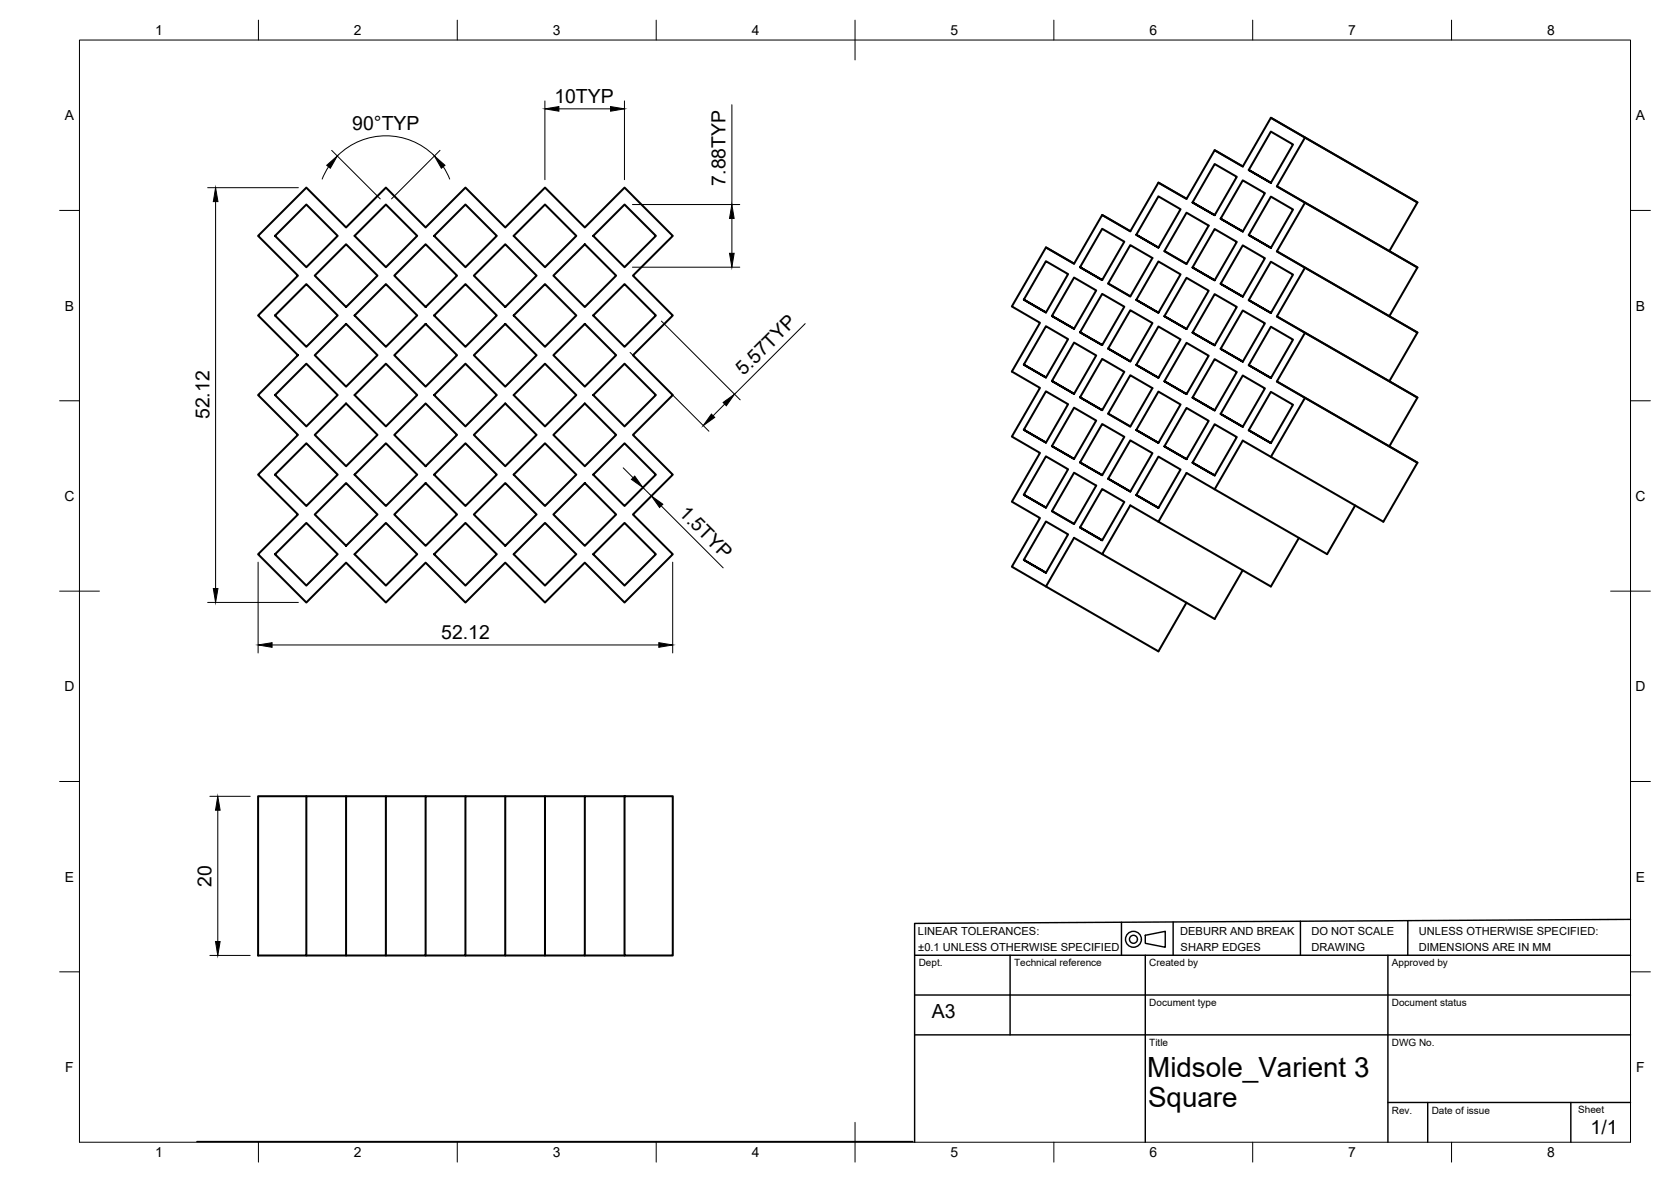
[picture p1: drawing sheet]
<svg xmlns="http://www.w3.org/2000/svg" width="420mm" height="297mm" viewBox="0 0 420 297" stroke-linecap="round" stroke-linejoin="round" font-family="sans-serif">
<!-- layer: Visible -->
<g fill="none" stroke="#000" stroke-width=".51">
<path d="M305.4 37.7l7.1 4.2 7.1-12.3 36.8 21.3M319.6 29.6l36.8 21.3-7.1 12.2M328.1 34.6l-7 12.2 35.3 20.4M69.2 59.3l7.8-7.9 7.9 7.9-7.9 7.8zM77 47.1l10 10.1 10-10.1 10 10.1 10-10.1 10 10.1 10-10.1 10 10.1 10-10.1 12.2 12.2-10 10 10 10-10 10 10 10-10 10 10 10-10 10 10 10-12.2 12.1-10-10-10 10-10-10-10 10-10-10-10 10-10-10-10 10-12.1-12.1 10-10-10-10 10-10-10-10 10-10-10-10 10-10-10-10zM89.2 59.3l7.8-7.9 7.9 7.9-7.9 7.8zM109.2 59.3l7.8-7.9 7.9 7.9-7.9 7.8zM129.2 59.3l7.8-7.9 7.9 7.9-7.9 7.8zM149.2 59.3l7.8-7.9 7.9 7.9-7.9 7.8zM284.2 58.1l-7.1-4.1-7 12.3-7.1-4.1M285.7 59l5.6 3.2 5.5-9.6-5.5-3.3-5.6 9.7 5.6 3.2M298.4 50l-7.1-4.1-7.1 12.2-7.1-4.1"/>
<path d="M299.8 50.9l5.6 3.2 5.6-9.7-5.6-3.2-5.6 9.7 5.6 3.2M306.9 55l5.6-9.7 5.6 3.2-5.6 9.7-5.6-3.2 5.6 3.2M312.5 41.8l-7.1-4.1-7.1 12.3-7-4.1M314 42.7l5.6 3.3 5.5-9.7-5.5-3.2-5.6 9.6 5.6 3.2M314 59.1l5.6 3.2 5.5-9.7-5.5-3.2-5.6 9.7 5.6 3.2M321.1 46.8l35.3 20.4-7.1 12.3M328.1 50.9l-7 12.3 35.3 20.4M69.2 79.3l7.8-7.9 7.9 7.9-7.9 7.9zM79.1 69.3l7.9-7.9 7.9 7.9-7.9 7.9zM89.2 79.3l7.8-7.9 7.9 7.9-7.9 7.9zM99.1 69.3l7.9-7.9 7.9 7.9-7.9 7.9zM109.2 79.3l7.8-7.9 7.9 7.9-7.9 7.9z"/>
<path d="M119.1 69.3l7.9-7.9 7.9 7.9-7.9 7.9zM129.2 79.3l7.8-7.9 7.9 7.9-7.9 7.9zM139.1 69.3l7.9-7.9 7.9 7.9-7.9 7.9zM149.2 79.3l7.8-7.9 7.9 7.9-7.9 7.9zM257.4 75.3l5.6 3.2 5.6-9.6-5.6-3.3-5.6 9.7 5.6 3.2M264.5 79.4l5.6 3.2-5.6-3.2 5.6-9.6 5.5 3.2-5.5 9.6M270.1 66.3l-7.1-4.1-8.6 14.8 7.1 4.1-7.1 12.3 7.1 4.1-7.1 12.2 7.1 4.1-7.1 12.3 7.1 4.1-7.1 12.2 8.6 5M271.6 67.1l5.5 3.3 5.6-9.7-5.6-3.2-5.5 9.6 5.5 3.3M278.6 71.3l5.6 3.2 5.6-9.7-5.6-3.2-5.6 9.7 5.6 3.2M285.7 75.4l5.6 3.2 5.5-9.7-5.5-3.2-5.6 9.7 5.6 3.2M292.8 63.1l5.5 3.2 5.6-9.6-5.6-3.2-5.5 9.6 5.5 3.2M292.8 79.5l5.5 3.2-5.5-3.2"/>
<path d="M292.8 79.5l5.5-9.7 5.6 3.3-5.6 9.6M299.8 67.2l5.6 3.2 5.6-9.6-5.6-3.2-5.6 9.6 5.6 3.2M306.9 71.3l5.6-9.6 5.6 3.2-5.6 9.7-5.6-3.3 5.6 3.2M314 75.4l5.6 3.3 5.5-9.7-5.5-3.2-5.6 9.6 5.6 3.2M321.1 63.2l35.3 20.4-7.1 12.2M321.1 79.5l35.3 20.4-7.1 12.3M328.1 67.3l-7 12.2 35.3 20.4M69.2 99.3l7.8-7.9 7.9 7.9-7.9 7.9zM87 81.4l7.9 7.9-7.9 7.9-7.9-7.9zM89.2 99.3l7.8-7.9 7.9 7.9-7.9 7.9zM107 81.4l7.9 7.9-7.9 7.9-7.9-7.9zM109.2 99.3l7.8-7.9 7.9 7.9-7.9 7.9z"/>
<path d="M119.1 89.3l7.9-7.9 7.9 7.9-7.9 7.9zM129.2 99.3l7.8-7.9 7.9 7.9-7.9 7.9zM139.1 89.3l7.9-7.9 7.9 7.9-7.9 7.9zM149.2 99.3l7.8-7.9 7.9 7.9-7.9 7.9zM257.4 91.6l5.6 3.3 5.6-9.7-5.6-3.2-5.6 9.6 5.6 3.3M264.5 95.7l5.6-9.6 5.5 3.2-5.5 9.7-5.6-3.3 5.6 3.3M271.6 99.9l5.5 3.2 5.6-9.7-5.6-3.2-5.5 9.7 5.5 3.2M271.6 83.5l5.5 3.2 5.6-9.6-5.6-3.2-5.5 9.6 5.5 3.2M278.6 87.6l5.6-9.6 5.6 3.2-5.6 9.6-5.6-3.2 5.6 3.2M285.7 91.7l5.6 3.2 5.5-9.6-5.5-3.3-5.6 9.7 5.6 3.2M292.8 95.8l5.5-9.6 5.6 3.2-5.6 9.6-5.5-3.2 5.5 3.2M299.8 99.9l5.6 3.3 5.6-9.7-5.6-3.2-5.6 9.6 5.6 3.2"/>
<path d="M299.8 83.6l5.6 3.2 5.6-9.7-5.6-3.2-5.6 9.7 5.6 3.2M306.9 87.7l5.6-9.7 5.6 3.2-5.6 9.7-5.6-3.2 5.6 3.2M314 91.8l5.6 3.2 5.5-9.6-5.5-3.3-5.6 9.7 5.6 3.2M321.1 95.9l35.3 20.4-8.6 14.8-28.2-16.3 8.5-14.8M328.1 83.6l-7 12.3 35.3 20.4M69.2 119.3l7.8-7.9 7.9 7.9-7.9 7.9zM87 101.4l7.9 7.9-7.9 7.9-7.9-7.9zM89.2 119.3l7.8-7.9 7.9 7.9-7.9 7.9zM107 101.4l7.9 7.9-7.9 7.9-7.9-7.9zM109.2 119.3l7.8-7.9 7.9 7.9-7.9 7.9zM127 101.4l7.9 7.9-7.9 7.9-7.9-7.9zM129.2 119.3l7.8-7.9 7.9 7.9-7.9 7.9z"/>
<path d="M147 101.4l7.9 7.9-7.9 7.9-7.9-7.9zM149.2 119.3l7.8-7.9 7.9 7.9-7.9 7.9zM257.4 108l5.6 3.2 5.6-9.6-5.6-3.3-5.6 9.7 5.6 3.2M264.5 112.1l5.6 3.2-5.6-3.2M264.5 112.1l5.6-9.6 5.5 3.2-5.5 9.6M271.6 116.2l5.5 3.2 5.6-9.6-5.6-3.2-5.5 9.6 5.5 3.2M278.6 104l5.6 3.2 5.6-9.7-5.6-3.2-5.6 9.7 5.6 3.2M285.7 108.1l5.6 3.2 5.5-9.7-5.5-3.2-5.6 9.7 5.6 3.2M292.8 112.2l5.5 3.2-5.5-3.2 5.5-9.7 5.6 3.3-5.6 9.6M299.8 116.3l5.6 3.2 5.6-9.7-5.6-3.2-5.6 9.7 5.6 3.2M306.9 104l5.6-9.6 5.6 3.2-5.6 9.7-5.6-3.3 5.6 3.2M314 108.1l5.6 3.3 5.5-9.7-5.5-3.2-5.6 9.6 5.6 3.2"/>
<path d="M319.6 114.8l-7.1-4.1-7.1 12.3 28.3 16.3 7-12.3M69.2 139.3l7.8-7.9 7.9 7.9-7.9 7.9zM87 121.4l7.9 7.9-7.9 7.9-7.9-7.9zM89.2 139.3l7.8-7.9 7.9 7.9-7.9 7.9zM107 121.4l7.9 7.9-7.9 7.9-7.9-7.9zM109.2 139.3l7.8-7.9 7.9 7.9-7.9 7.9zM119.1 129.3l7.9-7.9 7.9 7.9-7.9 7.9zM129.2 139.3l7.8-7.9 7.9 7.9-7.9 7.9zM147 121.4l7.9 7.9-7.9 7.9-7.9-7.9zM149.2 139.3l7.8-7.9 7.9 7.9-7.9 7.9zM257.4 124.3l5.6 3.3 5.6-9.7-5.6-3.2-5.6 9.6 5.6 3.3M264.5 128.4l5.6 3.3 5.5-9.7-5.5-3.2-5.6 9.6 5.6 3.3"/>
<path d="M271.6 132.6l5.5 3.2 5.6-9.7-5.6-3.2-5.5 9.7 5.5 3.2M277.1 139.3l-7-4.1-7.1 12.2 28.3 16.3 7-12.2M278.6 120.3l5.6-9.6 5.6 3.2-5.6 9.6-5.6-3.2 5.6 3.2M285.7 124.4l5.6 3.2 5.5-9.6-5.5-3.2-5.6 9.6 5.6 3.2M291.3 131.1l-7.1-4.1-7.1 12.3 28.3 16.2 7.1-12.2M305.4 123l-7.1-4.1-7 12.2 28.3 16.3 7-12.2M257.4 140.7l5.6 3.2 5.6-9.6-5.6-3.3-5.6 9.7 5.6 3.2M77 200.1h-12.1v40h12.1v-40h10M97 200.1h-10v40h-10M107 200.1h-10v40h-10M117 200.1h-10v40h-10M127 200.1h-10v40h-10"/>
<path d="M137 200.1h-10v40h-10M147 200.1h-10v40h-10M157 200.1h12.2v40h-12.2zM157 200.1h-10v40h-10M147 240.1h10"/>
</g>
<!-- layer: Border -->
<g fill="none" stroke="#000" stroke-width=".25">
<path d="M20 10.1h390v276.9h-390zM65 5.1v5M115 5.1v5M165 5.1v5M215 5.1v10M265 5.1v5M315 5.1v5M365 5.1v5M15 52.9h5M410 52.9h5M15 100.7h5M410 100.7h5"/>
<path d="M15 148.6h10M405 148.6h10M15 196.4h5M410 196.4h5M15 244.2h5M410 244.2h5M65 287v5M115 287v5M165 287v5M215 282.1v9.9M265 287v5M315 287v5"/>
<path d="M365 287v5"/>
</g>
<!-- layer: TitleBlock -->
<g fill="none" stroke="#000" stroke-width=".36">
<path d="M282 231.8v8.3M288 235l5-1v4l-5-.9zM295 231.7v8.4M327 231.5v8.6M354 231.4v8.7M410 231l-180 1.1v8M230 250h180M254 240.1v20M288 240.1v46.9M349 240.1v46.9M410 240.1h-180v46.9M230 260.1h180"/>
<path d="M349 277.1h61M359 277.1v9.9M395 277.1v9.9M49.5 286.9h180"/>
<circle cx="285" cy="236" r="2"/>
<circle cx="285" cy="236" r="1.01"/>
</g>
<!-- layer: FD_Dimensions -->
<g fill="none" stroke="#000" stroke-width=".25">
<path d="M83.4 37.8l12.2 12.2M84.8 39.2a17.3 17.3 0 0 1 24.4 0M110.6 37.8l-12.2 12.2M137 25.4v19.8M140.5 27.4h13M157 25.4v19.8M184 26.3v25.1M52.2 47.2h22.8M54.2 50.7v97.2M82.6 41.9l-1.6 3.1M111.5 41.9l1.6 3.1M159 51.4h27"/>
<path d="M184 54.9v8.8M159 67.1h27M158.4 88.6l19.8 19.8M166.3 80.7l19.8 19.8M202.5 81.3l-17.8 17.8M156.7 117.6l2.5 2.4M182.2 101.5l-2.9 3M161.6 122.5l2.2 2.1M166.2 127.1l15.6 15.6M52.2 151.4h22.8M64.9 141.3v22.8M169.1 141.3v22.8"/>
<path d="M68.4 162.1h97.3M52.8 200.1h10.1M54.8 203.6v33M52.8 240.1h10.1"/>
</g>
<g fill="#000" stroke="#000" stroke-width=".25">
<path d="M137 27.4l3.5-.6v1.1zM153.5 26.8l3.5 .6-3.5 .5zM54.2 47.2l.6 3.5h-1.2zM82.1 41.5l2.7-2.3-1.7 3.1zM109.2 39.2l2.7 2.3-.9 .8zM184 51.4l.6 3.5h-1.2zM183.4 63.7h1.2l-.6 3.4zM158.8 120.5l.8-.9 2 2.9zM178.9 104.1l.8 .8-2.9 2.1zM181.8 101.1l2.9-2-2.1 2.9zM163.8 124.6l2.9 2.1-.9 .8zM53.6 147.9h1.2l-.6 3.5z"/>
<path d="M64.9 162.1l3.5-.6v1.2zM165.7 161.5l3.4 .6-3.4 .6zM54.8 200.1l.6 3.5h-1.2zM54.2 236.6h1.2l-.6 3.5z"/>
</g>
<g font-size="7">
<text x="288.5" y="270.6">Midsole_Varient 3</text>
<text x="288.7" y="278.1">Square</text>
</g>
<g font-size="4.9">
<text x="139.4" y="25.8">10TYP</text>
<text x="88.6" y="32.6">90°TYP</text>
<text x="182.5" y="46.6" transform="rotate(-90 182.5 46.6)">7.88TYP</text>
<text x="187" y="94.6" transform="rotate(-45 187 94.6)">5.57TYP</text>
<text x="52.7" y="105.4" transform="rotate(-90 52.7 105.4)">52.12</text>
<text x="170.5" y="129.2" transform="rotate(45 170.5 129.2)">1.5TYP</text>
<text x="110.9" y="160.5">52.12</text>
<text x="53.2" y="222.8" transform="rotate(-90 53.2 222.8)">20</text>
<text x="234.3" y="255.9">A3</text>
<text x="399.9" y="285.1">1/1</text>
</g>
<g font-size="3.5">
<text x="39" y="8.8">1</text>
<text x="89" y="8.8">2</text>
<text x="139" y="8.8">3</text>
<text x="189" y="8.8">4</text>
<text x="239" y="8.8">5</text>
<text x="289" y="8.8">6</text>
<text x="339" y="8.8">7</text>
<text x="389" y="8.8">8</text>
<text x="16.3" y="30.2">A</text>
<text x="411.3" y="30.2">A</text>
<text x="16.3" y="78">B</text>
<text x="411.3" y="78">B</text>
<text x="16.2" y="125.9">C</text>
<text x="411.2" y="125.9">C</text>
<text x="16.2" y="173.7">D</text>
<text x="411.2" y="173.7">D</text>
<text x="16.3" y="221.6">E</text>
<text x="411.3" y="221.6">E</text>
<text x="16.4" y="269.4">F</text>
<text x="411.4" y="269.4">F</text>
<text x="39" y="290.8">1</text>
<text x="89" y="290.8">2</text>
<text x="139" y="290.8">3</text>
<text x="189" y="290.8">4</text>
<text x="239" y="290.8">5</text>
<text x="289" y="290.8">6</text>
<text x="339" y="290.8">7</text>
<text x="389" y="290.8">8</text>
</g>
<g font-size="2.8">
<text x="230.8" y="235.1">LINEAR TOLERANCES:</text>
<text x="230.9" y="239">±0.1 UNLESS OTHERWISE SPECIFIED</text>
<text x="296.8" y="235">DEBURR AND BREAK</text>
<text x="296.9" y="238.9">SHARP EDGES</text>
<text x="329.8" y="235.1">DO NOT SCALE</text>
<text x="329.8" y="239">DRAWING</text>
<text x="356.8" y="235.1">UNLESS OTHERWISE SPECIFIED:</text>
<text x="356.8" y="239">DIMENSIONS ARE IN MM</text>
</g>
<g font-size="2.5">
<text x="231" y="242.9">Dept.</text>
<text x="255" y="242.9">Technical reference</text>
<text x="289" y="242.9">Created by</text>
<text x="350" y="242.9">Approved by</text>
<text x="289" y="252.8">Document type</text>
<text x="350" y="252.8">Document status</text>
<text x="289" y="262.9">Title</text>
<text x="350" y="262.9">DWG No.</text>
<text x="350" y="279.9">Rev.</text>
<text x="360" y="279.9">Date of issue</text>
<text x="396.8" y="279.6">Sheet</text>
</g>
</svg>
